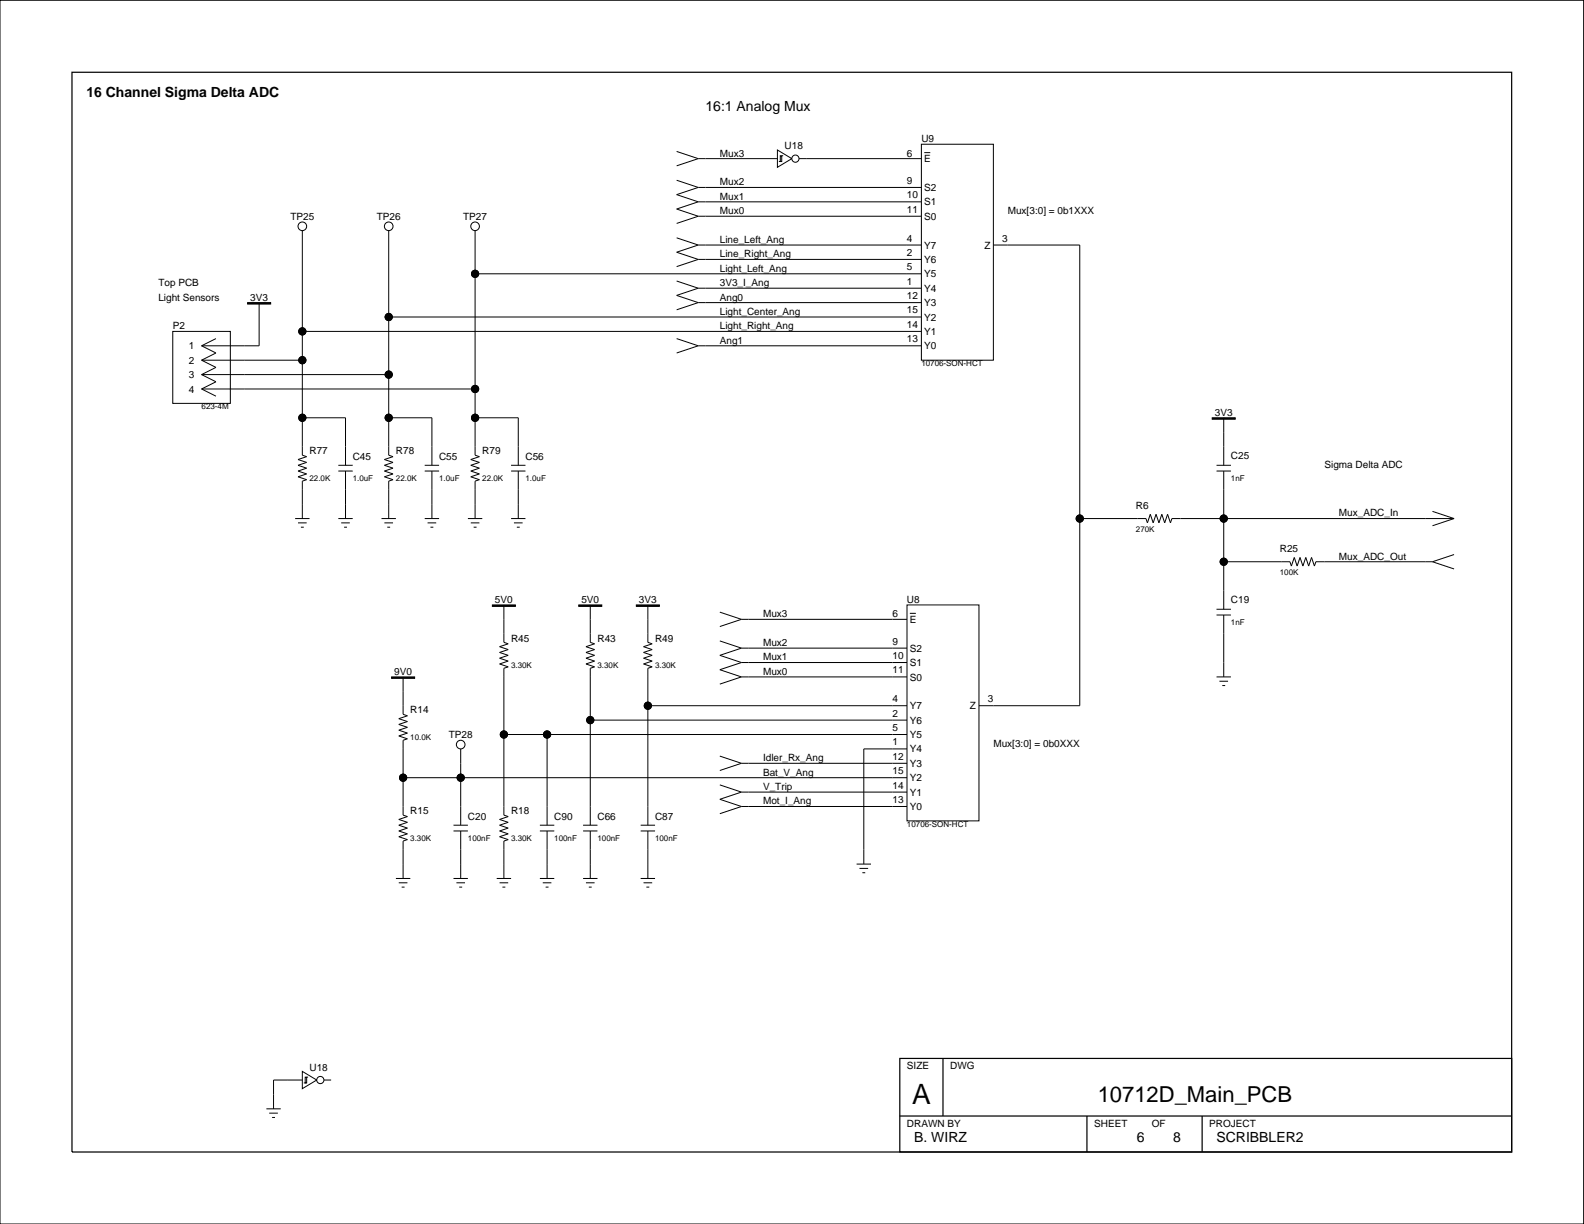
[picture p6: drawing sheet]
<svg xmlns="http://www.w3.org/2000/svg" width="279mm" height="216mm" viewBox="0 0 279 216" stroke-linecap="round" stroke-linejoin="round" font-family="sans-serif">
<g fill="none" stroke="#000" stroke-width=".18">
<path d="M0 0h279.3v215.9h-279.3zM119.4 26.7l3.8 1.3M119.4 31.8l3.8 1.3M123.2 28h13.9M123.2 38.1h39.3M123.2 35.6h39.3M123.2 33.1h39.3M123.2 28l-3.8 1.3M123.2 33.1l-3.8 1.2 3.8 1.3M123.2 35.6l-3.8 1.3 3.8 1.2M123.2 38.1l-3.8 1.3M137.1 26.5l2.6 1.5-2.6 1.5z"/>
<path d="M137.4 28.5h.5M137.6 27.5h.3v1h-.3zM137.9 27.5h.2M140.9 28h21.6M162.5 25.4h12.7v38.1h-12.7zM163 26.9h1.1M30.5 58.5h10.1v12.7h-10.1zM38.1 59.7l-2.5 1.3M45.7 53.4v7.6h-10.1M53.3 40.7v39.6l.8 .2-1.5 .6 1.5 .5-1.5 .5 1.5 .5-1.5 .5 1.5 .5-1.5 .5 1.5 .5-.8 .3v6.6M53.3 58.5h109.2M68.6 40.7v39.6l.7 .2-1.5 .6 1.5 .5-1.5 .5 1.5 .5-1.5 .5 1.5 .5-1.5 .5 1.5 .5-.7 .3v6.6"/>
<path d="M68.6 55.9h93.9M83.8 40.7v39.6l.8 .2-1.6 .6 1.6 .5-1.6 .5 1.6 .5-1.6 .5 1.6 .5-1.6 .5 1.6 .5-.8 .3v6.6M83.8 48.3h78.7M119.4 49.6l3.8 1.2M119.4 41.9l3.8 1.3M119.4 59.7l3.8 1.3M123.2 50.8h39.3M123.2 50.8l-3.8 1.3 3.8 1.3M123.2 45.8h39.3M123.2 43.2l-3.8 1.3 3.8 1.3M123.2 45.8l-3.8 1.2M123.2 43.2h39.3"/>
<path d="M123.2 53.4h39.3M123.2 53.4l-3.8 1.2M175.2 43.2h15.3v81.3h-17.8M35.6 68.6h48.2M35.6 66.1h33M35.6 63.5h17.7M35.6 66.1l2.5 1.2-2.5 1.3M35.6 68.6l2.5 1.3M35.6 63.5l2.5 1.3-2.5 1.3M35.6 61l2.5 1.3-2.5 1.2M53.3 73.7h7.6v8.4M68.6 73.7h7.6v8.4"/>
<path d="M83.8 73.7h7.6v8.4M123.2 61h39.3M123.2 61l-3.8 1.3M215.9 73.7v8.4M52.1 91.5h2.5M52.6 92.2h1.5M53.1 93h.5M59.7 83.1h2.5M59.7 82.1h2.5M59.7 91.5h2.5M60.2 92.2h1.5M60.7 93h.5"/>
<path d="M60.9 83.1v8.4M67.3 91.5h2.5M67.8 92.2h1.5M68.3 93h.5M74.9 83.1h2.6M74.9 82.1h2.6M74.9 91.5h2.6M75.4 92.2h1.5M75.9 93h.5M76.2 83.1v8.4M82.5 91.5h2.6M83 92.2h1.6"/>
<path d="M83.5 93h.6M90.1 83.1h2.6M90.1 82.1h2.6M90.1 91.5h2.6M90.7 92.2h1.5M91.2 93h.5M91.4 83.1v8.4M190.5 91.5h11.6l.3 .7 .5-1.5 .5 1.5 .5-1.5 .5 1.5 .5-1.5 .5 1.5 .5-1.5 .6 1.5 .2-.7h49.8M214.6 83.1h2.5M214.6 82.1h2.5M215.9 99.1h11.6l.3 .7 .5-1.5 .5 1.5 .5-1.5 .5 1.5 .5-1.5 .5 1.5 .5-1.5 .5 1.5 .3-.7h20.6M215.9 83.1v24.4"/>
<path d="M252.7 99.1l3.8 1.3M252.7 90.2l3.8 1.3M256.5 97.8l-3.8 1.3M256.5 91.5l-3.8 1.2M71.1 119.4v6.6l.8 .3-1.6 .5 1.6 .5-1.6 .5 1.6 .5-1.6 .5 1.6 .5-1.6 .5 1.6 .5-.8 .3v13.2l.8 .2-1.6 .5 1.6 .6-1.6 .5 1.6 .5-1.6 .5 1.6 .5-1.6 .5 1.6 .5-.8 .3v6.6M88.9 106.7v6.6l.7 .3-1.5 .5 1.5 .5-1.5 .5 1.5 .5-1.5 .5 1.5 .5-1.5 .5 1.5 .5-.7 .3v25.9l.7 .2-1.5 .5 1.5 .6-1.5 .5 1.5 .5-1.5 .5 1.5 .5-1.5 .5 1.5 .5-.7 .3v6.6M104.1 106.7v6.6l.8 .3-1.5 .5 1.5 .5-1.5 .5 1.5 .5-1.5 .5 1.5 .5-1.5 .5 1.5 .5-.8 .3v27.7M114.3 106.7v6.6l.7 .3-1.5 .5 1.5 .5-1.5 .5 1.5 .5-1.5 .5 1.5 .5-1.5 .5 1.5 .5-.7 .3v27.7M127 108l3.8 1.2M127 113.1l3.8 1.2M130.8 109.2h29.2M130.8 119.4h29.2"/>
<path d="M130.8 116.9h29.2M130.8 114.3h29.2M130.8 109.2l-3.8 1.3M130.8 114.3l-3.8 1.3 3.8 1.3M130.8 116.9l-3.8 1.2 3.8 1.3M130.8 119.4l-3.8 1.3M160 106.7h12.7v38.1h-12.7zM160.5 108.2h1M214.6 119.4h2.5M214.6 108.5h2.5M214.6 107.5h2.5M215.9 108.5v10.9"/>
<path d="M71.1 137.2h88.9M81.3 132.1v13.5M88.9 129.6h71.1M96.5 129.6v16M104.1 127h55.9M114.3 124.5h45.7M127 138.4l3.8 1.3M127 133.4l3.8 1.2M130.8 139.7h29.2M130.8 134.6h29.2M130.8 139.7l-3.8 1.3 3.8 1.3M130.8 134.6l-3.8 1.3"/>
<path d="M160 132.1h-7.6v20.3M215.1 120.2h1.5M215.6 120.9h.5M69.8 155h2.6M70.3 155.7h1.6M70.8 156.5h.6M80 146.6h2.5M80 145.6h2.5M80 155h2.5M80.5 155.7h1.5M81 156.5h.5M81.3 146.6v8.4"/>
<path d="M87.6 155h2.5M88.1 155.7h1.5M88.6 156.5h.5M95.2 146.6h2.6M95.2 145.6h2.6M95.2 155h2.6M95.7 155.7h1.6M96.2 156.5h.6M96.5 146.6v8.4M102.8 146.6h2.6M102.8 145.6h2.6M102.8 155h2.6"/>
<path d="M103.4 155.7h1.5M103.9 156.5h.5M104.1 146.6v8.4M113 146.6h2.5M113 145.6h2.5M113 155h2.5M113.5 155.7h1.5M114 156.5h.5M114.3 146.6v8.4M130.8 142.3h29.2M130.8 142.3l-3.8 1.2M151.1 152.4h2.5"/>
<path d="M151.6 153.2h1.5M152.1 153.9h.5M47 195.6h2.5M47.5 196.3h1.5M48 197.1h.5M53.3 189l2.6 1.5-2.6 1.5zM53.3 190.5h-5.1v5.1M53.6 191h.5M53.8 190h.3v1h-.3zM54.1 190h.2M57.1 190.5h1.3"/>
<circle cx="53.3" cy="39.9" r=".76"/>
<circle cx="68.6" cy="39.9" r=".76"/>
<circle cx="83.8" cy="39.9" r=".76"/>
<circle cx="140.3" cy="28" r=".63"/>
<circle cx="53.3" cy="58.5" r=".63"/>
<circle cx="68.6" cy="55.9" r=".63"/>
<circle cx="83.8" cy="48.3" r=".63"/>
<circle cx="53.3" cy="73.7" r=".63"/>
<circle cx="53.3" cy="63.5" r=".63"/>
<circle cx="68.6" cy="66.1" r=".63"/>
<circle cx="68.6" cy="73.7" r=".63"/>
<circle cx="83.8" cy="73.7" r=".63"/>
<circle cx="83.8" cy="68.6" r=".63"/>
<circle cx="190.5" cy="91.5" r=".63"/>
<circle cx="215.9" cy="91.5" r=".63"/>
<circle cx="215.9" cy="99.1" r=".63"/>
<circle cx="71.1" cy="137.2" r=".63"/>
<circle cx="81.3" cy="131.3" r=".76"/>
<circle cx="81.3" cy="137.2" r=".63"/>
<circle cx="88.9" cy="129.6" r=".63"/>
<circle cx="96.5" cy="129.6" r=".63"/>
<circle cx="104.1" cy="127" r=".63"/>
<circle cx="114.3" cy="124.5" r=".63"/>
<circle cx="56.5" cy="190.5" r=".63"/>
</g>
<g fill="#000" stroke="#000" stroke-width=".18">
<path d="M43.7 53.4h4v.2h-4z" fill-rule="evenodd"/>
<path d="M213.8 73.7h4.1v.2h-4.1z" fill-rule="evenodd"/>
<path d="M69.1 119.4h4v.3h-4z" fill-rule="evenodd"/>
<path d="M86.8 106.7h4.1v.3h-4.1z" fill-rule="evenodd"/>
<path d="M102.1 106.7h4v.3h-4z" fill-rule="evenodd"/>
<path d="M112.2 106.7h4.1v.3h-4.1z" fill-rule="evenodd"/>
<circle cx="53.3" cy="58.5" r=".63"/>
<circle cx="68.6" cy="55.9" r=".63"/>
<circle cx="83.8" cy="48.3" r=".63"/>
<circle cx="53.3" cy="73.7" r=".63"/>
<circle cx="53.3" cy="63.5" r=".63"/>
<circle cx="68.6" cy="66.1" r=".63"/>
<circle cx="68.6" cy="73.7" r=".63"/>
<circle cx="83.8" cy="73.7" r=".63"/>
<circle cx="83.8" cy="68.6" r=".63"/>
<circle cx="190.5" cy="91.5" r=".63"/>
<circle cx="215.9" cy="91.5" r=".63"/>
<circle cx="215.9" cy="99.1" r=".63"/>
<circle cx="71.1" cy="137.2" r=".63"/>
<circle cx="81.3" cy="137.2" r=".63"/>
<circle cx="88.9" cy="129.6" r=".63"/>
<circle cx="96.5" cy="129.6" r=".63"/>
<circle cx="104.1" cy="127" r=".63"/>
<circle cx="114.3" cy="124.5" r=".63"/>
</g>
<path d="M12.7 12.7h253.9v190.5h-253.9zM158.7 186.7h107.9v16.5h-107.9zM158.7 196.9h107.9M166.3 186.7v10.2M191.7 196.9v6.3M212 196.9v6.3" fill="none" stroke="#000" stroke-width=".22"/>
<text font-size="4.9" x="160.9" y="194.8">A</text>
<text font-size="3.9" x="193.6" y="194.4">10712D_Main_PCB</text>
<g font-size="2.5">
<text x="15.2" y="17.1">16 Channel Sigma Delta ADC</text>
<text x="124.4" y="19.6">16:1 Analog Mux</text>
<text x="161.3" y="201.4">B. WIRZ</text>
<text x="200.5" y="201.4">6</text>
<text x="207" y="201.4">8</text>
<text x="214.6" y="201.4">SCRIBBLER2</text>
</g>
<g font-size="1.8">
<text x="127" y="27.6">Mux3</text>
<text x="138.4" y="26.3">U18</text>
<text x="160" y="27.6">6</text>
<text x="162.5" y="25.1">U9</text>
<text x="163" y="28.6">E</text>
<text x="127" y="32.7">Mux2</text>
<text x="127" y="35.2">Mux1</text>
<text x="160" y="32.4">9</text>
<text x="160" y="35">10</text>
<text x="163" y="33.7">S2</text>
<text x="51.2" y="38.8">TP25</text>
<text x="66.5" y="38.8">TP26</text>
<text x="81.7" y="38.8">TP27</text>
<text x="127" y="37.8">Mux0</text>
<text x="160" y="37.5">11</text>
<text x="163" y="38.8">S0</text>
<text x="163" y="36.2">S1</text>
<text x="177.8" y="37.8">Mux[3:0] = 0b1XXX</text>
<text x="127" y="47.9">Light_Left_Ang</text>
<text x="127" y="42.9">Line_Left_Ang</text>
<text x="127" y="45.4">Line_Right_Ang</text>
<text x="160" y="42.6">4</text>
<text x="160" y="45.1">2</text>
<text x="160" y="47.7">5</text>
<text x="163" y="46.4">Y6</text>
<text x="163" y="43.9">Y7</text>
<text x="173.6" y="43.9">Z</text>
<text x="176.8" y="42.6">3</text>
<text x="27.9" y="50.5">Top PCB</text>
<text x="27.9" y="53">Light Sensors</text>
<text x="44.1" y="53">3V3</text>
<text x="127" y="50.5">3V3_I_Ang</text>
<text x="127" y="53">Ang0</text>
<text x="160" y="50.2">1</text>
<text x="160" y="52.8">12</text>
<text x="163" y="51.5">Y4</text>
<text x="163" y="48.9">Y5</text>
<text x="30.5" y="58.1">P2</text>
<text x="127" y="58.1">Light_Right_Ang</text>
<text x="127" y="55.6">Light_Center_Ang</text>
<text x="160" y="55.3">15</text>
<text x="160" y="57.8">14</text>
<text x="163" y="59.1">Y1</text>
<text x="163" y="56.5">Y2</text>
<text x="163" y="54">Y3</text>
<text x="33.3" y="64.2">2</text>
<text x="33.3" y="61.6">1</text>
<text x="127" y="60.6">Ang1</text>
<text x="160" y="60.4">13</text>
<text x="163" y="61.6">Y0</text>
<text x="33.3" y="69.2">4</text>
<text x="33.3" y="66.7">3</text>
<text x="214.3" y="73.3">3V3</text>
<text x="54.6" y="80">R77</text>
<text x="62.2" y="81.2">C45</text>
<text x="69.8" y="80">R78</text>
<text x="77.5" y="81.2">C55</text>
<text x="85.1" y="80">R79</text>
<text x="92.7" y="81.2">C56</text>
<text x="217.1" y="80.9">C25</text>
<text x="233.6" y="82.6">Sigma Delta ADC</text>
<text x="200.4" y="89.8">R6</text>
<text x="236.2" y="91.1">Mux_ADC_In</text>
<text x="225.8" y="97.5">R25</text>
<text x="236.2" y="98.7">Mux_ADC_Out</text>
<text x="87.3" y="106.3">5V0</text>
<text x="102.5" y="106.3">5V0</text>
<text x="112.7" y="106.3">3V3</text>
<text x="160" y="106.3">U8</text>
<text x="217.1" y="106.3">C19</text>
<text x="90.1" y="113.3">R45</text>
<text x="105.4" y="113.3">R43</text>
<text x="115.5" y="113.3">R49</text>
<text x="134.6" y="108.9">Mux3</text>
<text x="134.6" y="114">Mux2</text>
<text x="157.4" y="113.7">9</text>
<text x="157.4" y="108.9">6</text>
<text x="160.5" y="109.9">E</text>
<text x="69.5" y="119">9V0</text>
<text x="134.6" y="119">Mux0</text>
<text x="134.6" y="116.5">Mux1</text>
<text x="157.4" y="116.2">10</text>
<text x="157.4" y="118.8">11</text>
<text x="160.5" y="117.5">S1</text>
<text x="160.5" y="115">S2</text>
<text x="72.4" y="125.7">R14</text>
<text x="157.4" y="123.9">4</text>
<text x="160.5" y="120">S0</text>
<text x="160.5" y="125.1">Y7</text>
<text x="171.1" y="125.1">Z</text>
<text x="174.2" y="123.9">3</text>
<text x="79.2" y="130.2">TP28</text>
<text x="157.4" y="126.4">2</text>
<text x="157.4" y="128.9">5</text>
<text x="157.4" y="131.5">1</text>
<text x="160.5" y="130.2">Y5</text>
<text x="160.5" y="127.7">Y6</text>
<text x="175.2" y="131.7">Mux[3:0] = 0b0XXX</text>
<text x="134.6" y="134.3">Idler_Rx_Ang</text>
<text x="134.6" y="136.8">Bat_V_Ang</text>
<text x="157.4" y="134">12</text>
<text x="157.4" y="136.6">15</text>
<text x="160.5" y="137.8">Y2</text>
<text x="160.5" y="135.3">Y3</text>
<text x="160.5" y="132.7">Y4</text>
<text x="72.4" y="143.5">R15</text>
<text x="90.1" y="143.5">R18</text>
<text x="134.6" y="141.9">Mot_I_Ang</text>
<text x="134.6" y="139.4">V_Trip</text>
<text x="157.4" y="139.1">14</text>
<text x="157.4" y="141.6">13</text>
<text x="160.5" y="142.9">Y0</text>
<text x="160.5" y="140.4">Y1</text>
<text x="82.5" y="144.7">C20</text>
<text x="97.8" y="144.7">C90</text>
<text x="105.4" y="144.7">C66</text>
<text x="115.5" y="144.7">C87</text>
<text x="54.6" y="188.9">U18</text>
<text x="160" y="188.6">SIZE</text>
<text x="167.6" y="188.6">DWG</text>
<text x="160" y="198.8">DRAWN BY</text>
<text x="193" y="198.8">SHEET</text>
<text x="203.2" y="198.8">OF</text>
<text x="213.3" y="198.8">PROJECT</text>
</g>
<g font-size="1.4">
<text x="162.5" y="64.5">10706-SON-HCT</text>
<text x="35.6" y="72.2">623-4M</text>
<text x="54.6" y="84.9">22.0K</text>
<text x="62.2" y="84.9">1.0uF</text>
<text x="69.8" y="84.9">22.0K</text>
<text x="77.5" y="84.9">1.0uF</text>
<text x="85.1" y="84.9">22.0K</text>
<text x="92.7" y="84.9">1.0uF</text>
<text x="217.1" y="84.9">1nF</text>
<text x="200.4" y="93.8">270K</text>
<text x="225.8" y="101.4">100K</text>
<text x="217.1" y="110.3">1nF</text>
<text x="90.1" y="117.9">3.30K</text>
<text x="105.4" y="117.9">3.30K</text>
<text x="115.5" y="117.9">3.30K</text>
<text x="72.4" y="130.6">10.0K</text>
<text x="72.4" y="148.3">3.30K</text>
<text x="82.5" y="148.3">100nF</text>
<text x="90.1" y="148.3">3.30K</text>
<text x="97.8" y="148.3">100nF</text>
<text x="105.4" y="148.3">100nF</text>
<text x="115.5" y="148.3">100nF</text>
<text x="160" y="145.8">10706-SON-HCT</text>
</g>
</svg>
